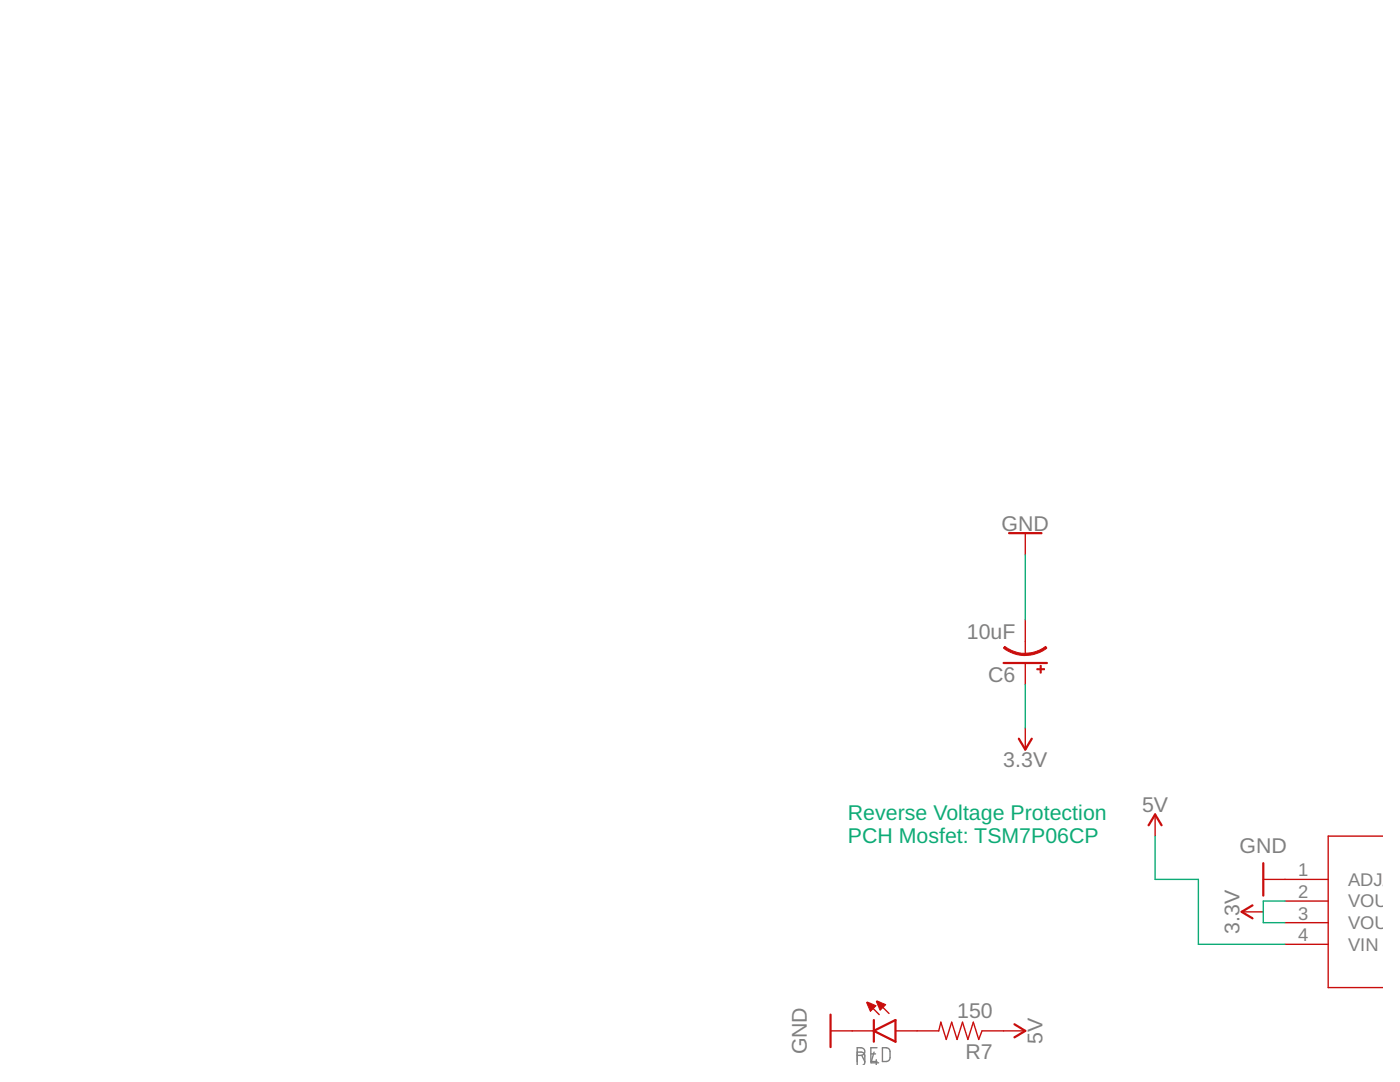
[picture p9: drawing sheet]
<svg xmlns="http://www.w3.org/2000/svg" width="279mm" height="216mm" viewBox="0 0 279 216" stroke-linecap="round" stroke-linejoin="round" font-family="sans-serif">
<path d="M171.1 210.6a1.35 1.35 0 0 0 1.4-.3l.1-.2a.76 .76 0 0 0-.8-1h-.7v3.4M171.1 209.9h.7a.73 .73 0 0 1 .8 .8v1.5l-.2 .3M172 210.6l.6 1.2M173.8 210.3h.9M174.4 209.9l-.6 2.2h1.5M174.9 211.5v1M175 209.1h-1.2v2.7h1.2M176.1 209.1h1l.5 .5v1.7l-.5 .5h-1z" fill="none" stroke="#808080" stroke-width=".28"/>
<path d="M201.4 106.4h6.5M200.3 132.3h8.6M203.3 147.4l1.3 2.2 1.3-2.2M229.2 164.7l1.3-2.2 1.3 2.2M252.1 172.2v6.5M250 180.7l-2.2 1.2 2.2 1.3M165.8 202.5v6.4M174.4 205.7l4.3-2.2v4.4zM174.4 203.5v4.4M202.5 204.4l2.1 1.3-2.1 1.3" fill="none" stroke="#c90d0c" stroke-width=".44"/>
<g fill="none" stroke="#c90d0c" stroke-width=".28">
<path d="M204.6 106.4v4.3M204.6 123.7v6.9M204.6 132.3v4.3M204.6 145.2v4.4M230.5 162.5v4.3M252.1 175.5h13M256.4 179.8h8.7M276 166.8h-10.9v30.3h10.9M175 199.9l2.4 2.3M247.8 181.9h4.3M256.4 184.1h8.7M256.4 188.4h8.7"/>
<path d="M165.8 205.7h8.6M173.1 200.1l2.4 2.4M178.7 205.7h8.6l.5-1.7 1 3.4 1.1-3.4 1.1 3.4 1.1-3.4 1.1 3.4 1-3.4 1.1 3.4 .7-1.7h8.6"/>
</g>
<g fill="#c90d0c" stroke="#c90d0c" stroke-width=".2">
<path d="M174.9 199.8l.1-.1 1.8 .8-1.2 1.1z" fill-rule="evenodd"/>
<path d="M172.9 200l.2-.1 1.7 .8-1.1 1.1z" fill-rule="evenodd"/>
<path d="M200.5 129a6.8 6.8 0 0 0 4.1 1.4v.4a7 7 0 0 1-4.3-1.5z" fill-rule="evenodd"/>
<path d="M204.6 130.3a6.8 6.8 0 0 0 4.1-1.3l.2 .3a7 7 0 0 1-4.3 1.5z" fill-rule="evenodd"/>
</g>
<g fill="#c90d0c" stroke="#c90d0c" stroke-width=".2">
<path d="M206.9 133.4h1.5v.2h-1.5z"/>
<path d="M207.6 132.8h.2v1.5h-.2z"/>
</g>
<path d="M204.6 110.7v13M204.6 136.6v8.6M230.5 166.8v8.7h8.7v12.9h17.2M256.4 179.8h-4.3v4.3h4.3" fill="none" stroke="#0dab76" stroke-width=".28"/>
<g font-size="4.3" fill="#808080">
<text x="199.9" y="106">GND</text>
<text x="193" y="127.5">10uF</text>
<text x="197.2" y="136.1">C6</text>
<text x="200.2" y="153">3.3V</text>
<text x="227.9" y="162.1">5V</text>
<text x="247.4" y="170.3">GND</text>
<text x="247.4" y="186.3" transform="rotate(-90 247.4 186.3)">3.3V</text>
<text x="191" y="203.1">150</text>
<text x="208.1" y="208.3" transform="rotate(-90 208.1 208.3)">5V</text>
<text x="161" y="210.4" transform="rotate(-90 161 210.4)">GND</text>
<text x="192.7" y="211.3">R7</text>
</g>
<g font-size="4.3" fill="#0dab76">
<text x="169.2" y="163.6">Reverse Voltage Protection</text>
<text x="169.2" y="168.1">PCH Mosfet: TSM7P06CP</text>
</g>
<g font-size="3.7" fill="#808080">
<text x="259.1" y="174.9">1</text>
<text x="259.1" y="179.2">2</text>
<text x="269" y="176.8">ADJ/GN</text>
<text x="259.1" y="183.5">3</text>
<text x="269" y="181.1">VOUT_</text>
<text x="269" y="185.4">VOUT_</text>
<text x="259.1" y="187.8">4</text>
<text x="269" y="189.7">VIN</text>
</g>
</svg>
